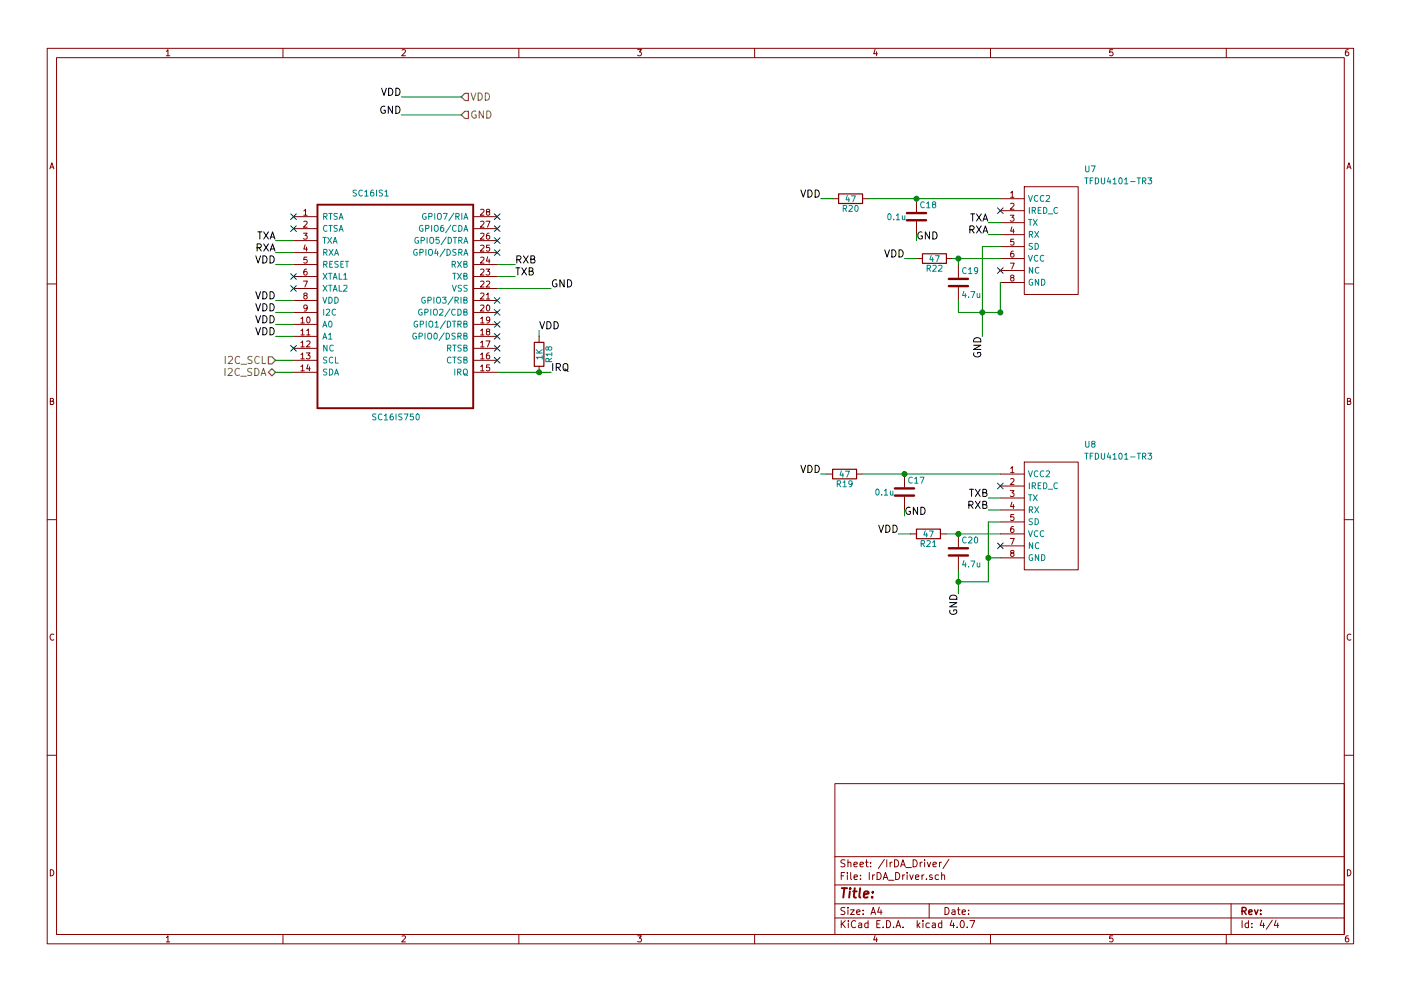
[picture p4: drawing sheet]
EESchema Schematic File Version 2
LIBS:prueba-rescue
LIBS:stm8
LIBS:stm32
LIBS:power
LIBS:device
LIBS:switches
LIBS:relays
LIBS:motors
LIBS:transistors
LIBS:conn
LIBS:linear
LIBS:regul
LIBS:74xx
LIBS:cmos4000
LIBS:adc-dac
LIBS:memory
LIBS:xilinx
LIBS:microcontrollers
LIBS:dsp
LIBS:microchip
LIBS:analog_switches
LIBS:motorola
LIBS:texas
LIBS:intel
LIBS:audio
LIBS:interface
LIBS:digital-audio
LIBS:philips
LIBS:display
LIBS:cypress
LIBS:siliconi
LIBS:opto
LIBS:atmel
LIBS:contrib
LIBS:valves
LIBS:rohm
LIBS:BU4210G-TR
LIBS:arduino
LIBS:nodemcu
LIBS:LIS3DH
LIBS:st_regul
LIBS:USB_MINI
LIBS:TFDU4101-TR3
LIBS:prueba-cache
EELAYER 25 0
EELAYER END
$Descr A4 11693 8268
encoding utf-8
Sheet 4 4
Title ""
Date ""
Rev ""
Comp ""
Comment1 ""
Comment2 ""
Comment3 ""
Comment4 ""
$EndDescr
$Comp
L SC16IS750 SC16IS1
U 1 1
P 3150 2100
F 0 "SC16IS1" H 2937 2570 50  0000 L BNN
F 1 "SC16IS750" H 3100 700 50  0000 L BNN
F 2 "SOP65P640X110-28N:SOP65P640X110-28N" H 4300 2350 50  0001 L BNN
F 3 "SC16IS750" H 4500 2250 50  0001 L BNN
	1    3150 2100
	1    0    0    -1  
$EndComp
$Comp
L TFDU4101-TR3-RESCUE-prueba U7
U 1 1
P 8400 1700
AR Path="/5B15A5CD" Ref="U7"  Part="1" 
AR Path="/5B15327D/5B15A5CD" Ref="U7"  Part="1" 
F 0 "U7" H 9050 2000 50  0000 L CNN
F 1 "TFDU4101-TR3" H 9050 1900 50  0000 L CNN
F 2 "TFDU4101-TR3:TFDU4101-TR3" H 9050 1800 50  0001 L CNN
F 3 "http://uk.rs-online.com/web/p/products/0404691P" H 9050 1700 50  0001 L CNN
F 4 "VISHAY Infrared Transceiver Module - TFDU4101-TR3 - TX,INFRARED, 115.2KBPS, MSL-4" H 9050 1600 50  0001 L CNN "Description"
F 5 "0404691P" H 9050 1400 50  0001 L CNN "RS Part Number"
F 6 "Vishay" H 9050 1300 50  0001 L CNN "Manufacturer_Name"
F 7 "TFDU4101-TR3" H 9050 1200 50  0001 L CNN "Manufacturer_Part_Number"
	1    8400 1700
	1    0    0    -1  
$EndComp
$Comp
L TFDU4101-TR3-RESCUE-prueba U8
U 1 1
P 8400 4000
AR Path="/5B15A662" Ref="U8"  Part="1" 
AR Path="/5B15327D/5B15A662" Ref="U8"  Part="1" 
F 0 "U8" H 9050 4300 50  0000 L CNN
F 1 "TFDU4101-TR3" H 9050 4200 50  0000 L CNN
F 2 "TFDU4101-TR3:TFDU4101-TR3" H 9050 4100 50  0001 L CNN
F 3 "http://uk.rs-online.com/web/p/products/0404691P" H 9050 4000 50  0001 L CNN
F 4 "VISHAY Infrared Transceiver Module - TFDU4101-TR3 - TX,INFRARED, 115.2KBPS, MSL-4" H 9050 3900 50  0001 L CNN "Description"
F 5 "0404691P" H 9050 3700 50  0001 L CNN "RS Part Number"
F 6 "Vishay" H 9050 3600 50  0001 L CNN "Manufacturer_Name"
F 7 "TFDU4101-TR3" H 9050 3500 50  0001 L CNN "Manufacturer_Part_Number"
	1    8400 4000
	1    0    0    -1  
$EndComp
$Comp
L R R20
U 1 1
P 7100 1650
F 0 "R20" V 7180 1650 50  0000 C CNN
F 1 "47" V 7100 1650 50  0000 C CNN
F 2 "Resistors_SMD:R_0201" V 7030 1650 50  0001 C CNN
F 3 "" H 7100 1650 50  0001 C CNN
	1    7100 1650
	0    1    1    0   
$EndComp
$Comp
L C C19
U 1 1
P 8000 2350
F 0 "C19" H 8025 2450 50  0000 L CNN
F 1 "4.7u" H 8025 2250 50  0000 L CNN
F 2 "Capacitors_SMD:C_0201" H 8038 2200 50  0001 C CNN
F 3 "" H 8000 2350 50  0001 C CNN
	1    8000 2350
	1    0    0    -1  
$EndComp
$Comp
L C C18
U 1 1
P 7650 1800
F 0 "C18" H 7675 1900 50  0000 L CNN
F 1 "0.1u" H 7400 1800 50  0000 L CNN
F 2 "Capacitors_SMD:C_0201" H 7688 1650 50  0001 C CNN
F 3 "" H 7650 1800 50  0001 C CNN
	1    7650 1800
	1    0    0    -1  
$EndComp
$Comp
L R R22
U 1 1
P 7800 2150
F 0 "R22" V 7880 2150 50  0000 C CNN
F 1 "47" V 7800 2150 50  0000 C CNN
F 2 "Resistors_SMD:R_0201" V 7730 2150 50  0001 C CNN
F 3 "" H 7800 2150 50  0001 C CNN
	1    7800 2150
	0    1    1    0   
$EndComp
Text Label 6850 1650 2    60   ~ 0
VDD
Text Label 7550 2150 2    60   ~ 0
VDD
Text Label 7650 2000 0    60   ~ 0
GND
Text Label 8200 2800 3    60   ~ 0
GND
NoConn ~ 8350 2250
NoConn ~ 8350 1750
$Comp
L R R19
U 1 1
P 7050 3950
F 0 "R19" V 7130 3950 50  0000 C CNN
F 1 "47" V 7050 3950 50  0000 C CNN
F 2 "Resistors_SMD:R_0201" V 6980 3950 50  0001 C CNN
F 3 "" H 7050 3950 50  0001 C CNN
	1    7050 3950
	0    1    1    0   
$EndComp
$Comp
L C C17
U 1 1
P 7550 4100
F 0 "C17" H 7575 4200 50  0000 L CNN
F 1 "0.1u" H 7300 4100 50  0000 L CNN
F 2 "Capacitors_SMD:C_0201" H 7588 3950 50  0001 C CNN
F 3 "" H 7550 4100 50  0001 C CNN
	1    7550 4100
	1    0    0    -1  
$EndComp
$Comp
L R R21
U 1 1
P 7750 4450
F 0 "R21" V 7830 4450 50  0000 C CNN
F 1 "47" V 7750 4450 50  0000 C CNN
F 2 "Resistors_SMD:R_0201" V 7680 4450 50  0001 C CNN
F 3 "" H 7750 4450 50  0001 C CNN
	1    7750 4450
	0    1    1    0   
$EndComp
$Comp
L C C20
U 1 1
P 8000 4600
F 0 "C20" H 8025 4700 50  0000 L CNN
F 1 "4.7u" H 8025 4500 50  0000 L CNN
F 2 "Capacitors_SMD:C_0201" H 8038 4450 50  0001 C CNN
F 3 "" H 8000 4600 50  0001 C CNN
	1    8000 4600
	1    0    0    -1  
$EndComp
NoConn ~ 8350 4050
NoConn ~ 8350 4550
Text Label 6850 3950 2    60   ~ 0
VDD
Text Label 7500 4450 2    60   ~ 0
VDD
Text Label 8000 4950 3    60   ~ 0
GND
Text Label 7550 4300 0    60   ~ 0
GND
Text Label 4600 2400 0    60   ~ 0
GND
NoConn ~ 2450 2900
NoConn ~ 2450 1800
NoConn ~ 2450 1900
NoConn ~ 4150 2900
NoConn ~ 4150 3000
NoConn ~ 4150 2800
NoConn ~ 4150 2700
NoConn ~ 4150 2600
NoConn ~ 4150 2500
NoConn ~ 4150 2100
NoConn ~ 4150 2000
NoConn ~ 4150 1900
NoConn ~ 4150 1800
NoConn ~ 2450 2300
NoConn ~ 2450 2400
$Comp
L R R18
U 1 1
P 4500 2950
F 0 "R18" V 4580 2950 50  0000 C CNN
F 1 "1K" V 4500 2950 50  0000 C CNN
F 2 "Resistors_SMD:R_0201" V 4430 2950 50  0001 C CNN
F 3 "" H 4500 2950 50  0001 C CNN
	1    4500 2950
	1    0    0    -1  
$EndComp
Text Label 4500 2750 0    60   ~ 0
VDD
Text Label 2300 2000 2    60   ~ 0
TXA
Text Label 2300 2100 2    60   ~ 0
RXA
Text Label 2300 2600 2    60   ~ 0
VDD
Text Label 2300 2500 2    60   ~ 0
VDD
Text HLabel 2300 3000 0    60   Input ~ 0
I2C_SCL
Text HLabel 2300 3100 0    60   BiDi ~ 0
I2C_SDA
Text Label 2300 2700 2    60   ~ 0
VDD
Text Label 2300 2800 2    60   ~ 0
VDD
Text Label 4600 3100 0    60   ~ 0
IRQ
Text Label 4300 2200 0    60   ~ 0
RXB
Text Label 4300 2300 0    60   ~ 0
TXB
Text Label 2300 2200 2    60   ~ 0
VDD
Text Label 8250 1850 2    60   ~ 0
TXA
Text Label 8250 1950 2    60   ~ 0
RXA
Text Label 8250 4150 2    60   ~ 0
TXB
Text Label 8250 4250 2    60   ~ 0
RXB
Text Label 3350 800  2    60   ~ 0
VDD
Text HLabel 3850 800  2    60   Input ~ 0
VDD
Wire Wire Line
	8350 2600 8350 2350
Wire Wire Line
	8000 2500 8000 2600
Wire Wire Line
	8000 2600 8350 2600
Connection ~ 8350 2600
Wire Wire Line
	8350 2050 8200 2050
Wire Wire Line
	8200 2050 8200 2800
Connection ~ 8200 2600
Wire Wire Line
	7250 1650 8350 1650
Wire Wire Line
	7950 2150 8350 2150
Wire Wire Line
	8000 2150 8000 2200
Connection ~ 8000 2150
Connection ~ 7650 1650
Wire Wire Line
	7650 1950 7650 2000
Wire Wire Line
	7650 2150 7550 2150
Wire Wire Line
	6950 1650 6850 1650
Wire Wire Line
	7200 3950 8350 3950
Connection ~ 7550 3950
Wire Wire Line
	8350 4350 8250 4350
Wire Wire Line
	8250 4350 8250 4850
Wire Wire Line
	8250 4650 8350 4650
Wire Wire Line
	8250 4850 8000 4850
Wire Wire Line
	8000 4750 8000 4950
Connection ~ 8250 4650
Wire Wire Line
	7600 4450 7500 4450
Wire Wire Line
	7550 4250 7550 4300
Wire Wire Line
	6900 3950 6850 3950
Connection ~ 8000 4850
Wire Wire Line
	4150 2400 4600 2400
Wire Wire Line
	4150 2200 4300 2200
Wire Wire Line
	4150 2300 4300 2300
Wire Wire Line
	4150 3100 4600 3100
Wire Wire Line
	2450 3100 2300 3100
Wire Wire Line
	2450 3000 2300 3000
Wire Wire Line
	2450 2700 2300 2700
Wire Wire Line
	2450 2800 2300 2800
Wire Wire Line
	2450 2500 2300 2500
Wire Wire Line
	2450 2000 2300 2000
Wire Wire Line
	2450 2100 2300 2100
Wire Wire Line
	2450 2200 2300 2200
Wire Wire Line
	8350 4150 8250 4150
Wire Wire Line
	8350 4250 8250 4250
Wire Wire Line
	8350 1950 8250 1950
Wire Wire Line
	8350 1850 8250 1850
Wire Wire Line
	2450 2600 2300 2600
Wire Wire Line
	4500 2800 4500 2750
Connection ~ 4500 3100
Wire Wire Line
	3350 800  3850 800 
Wire Wire Line
	3350 950  3850 950 
Text Label 3350 950  2    60   ~ 0
GND
Text HLabel 3850 950  2    60   Input ~ 0
GND
Wire Wire Line
	7900 4450 8350 4450
Connection ~ 8000 4450
$EndSCHEMATC
